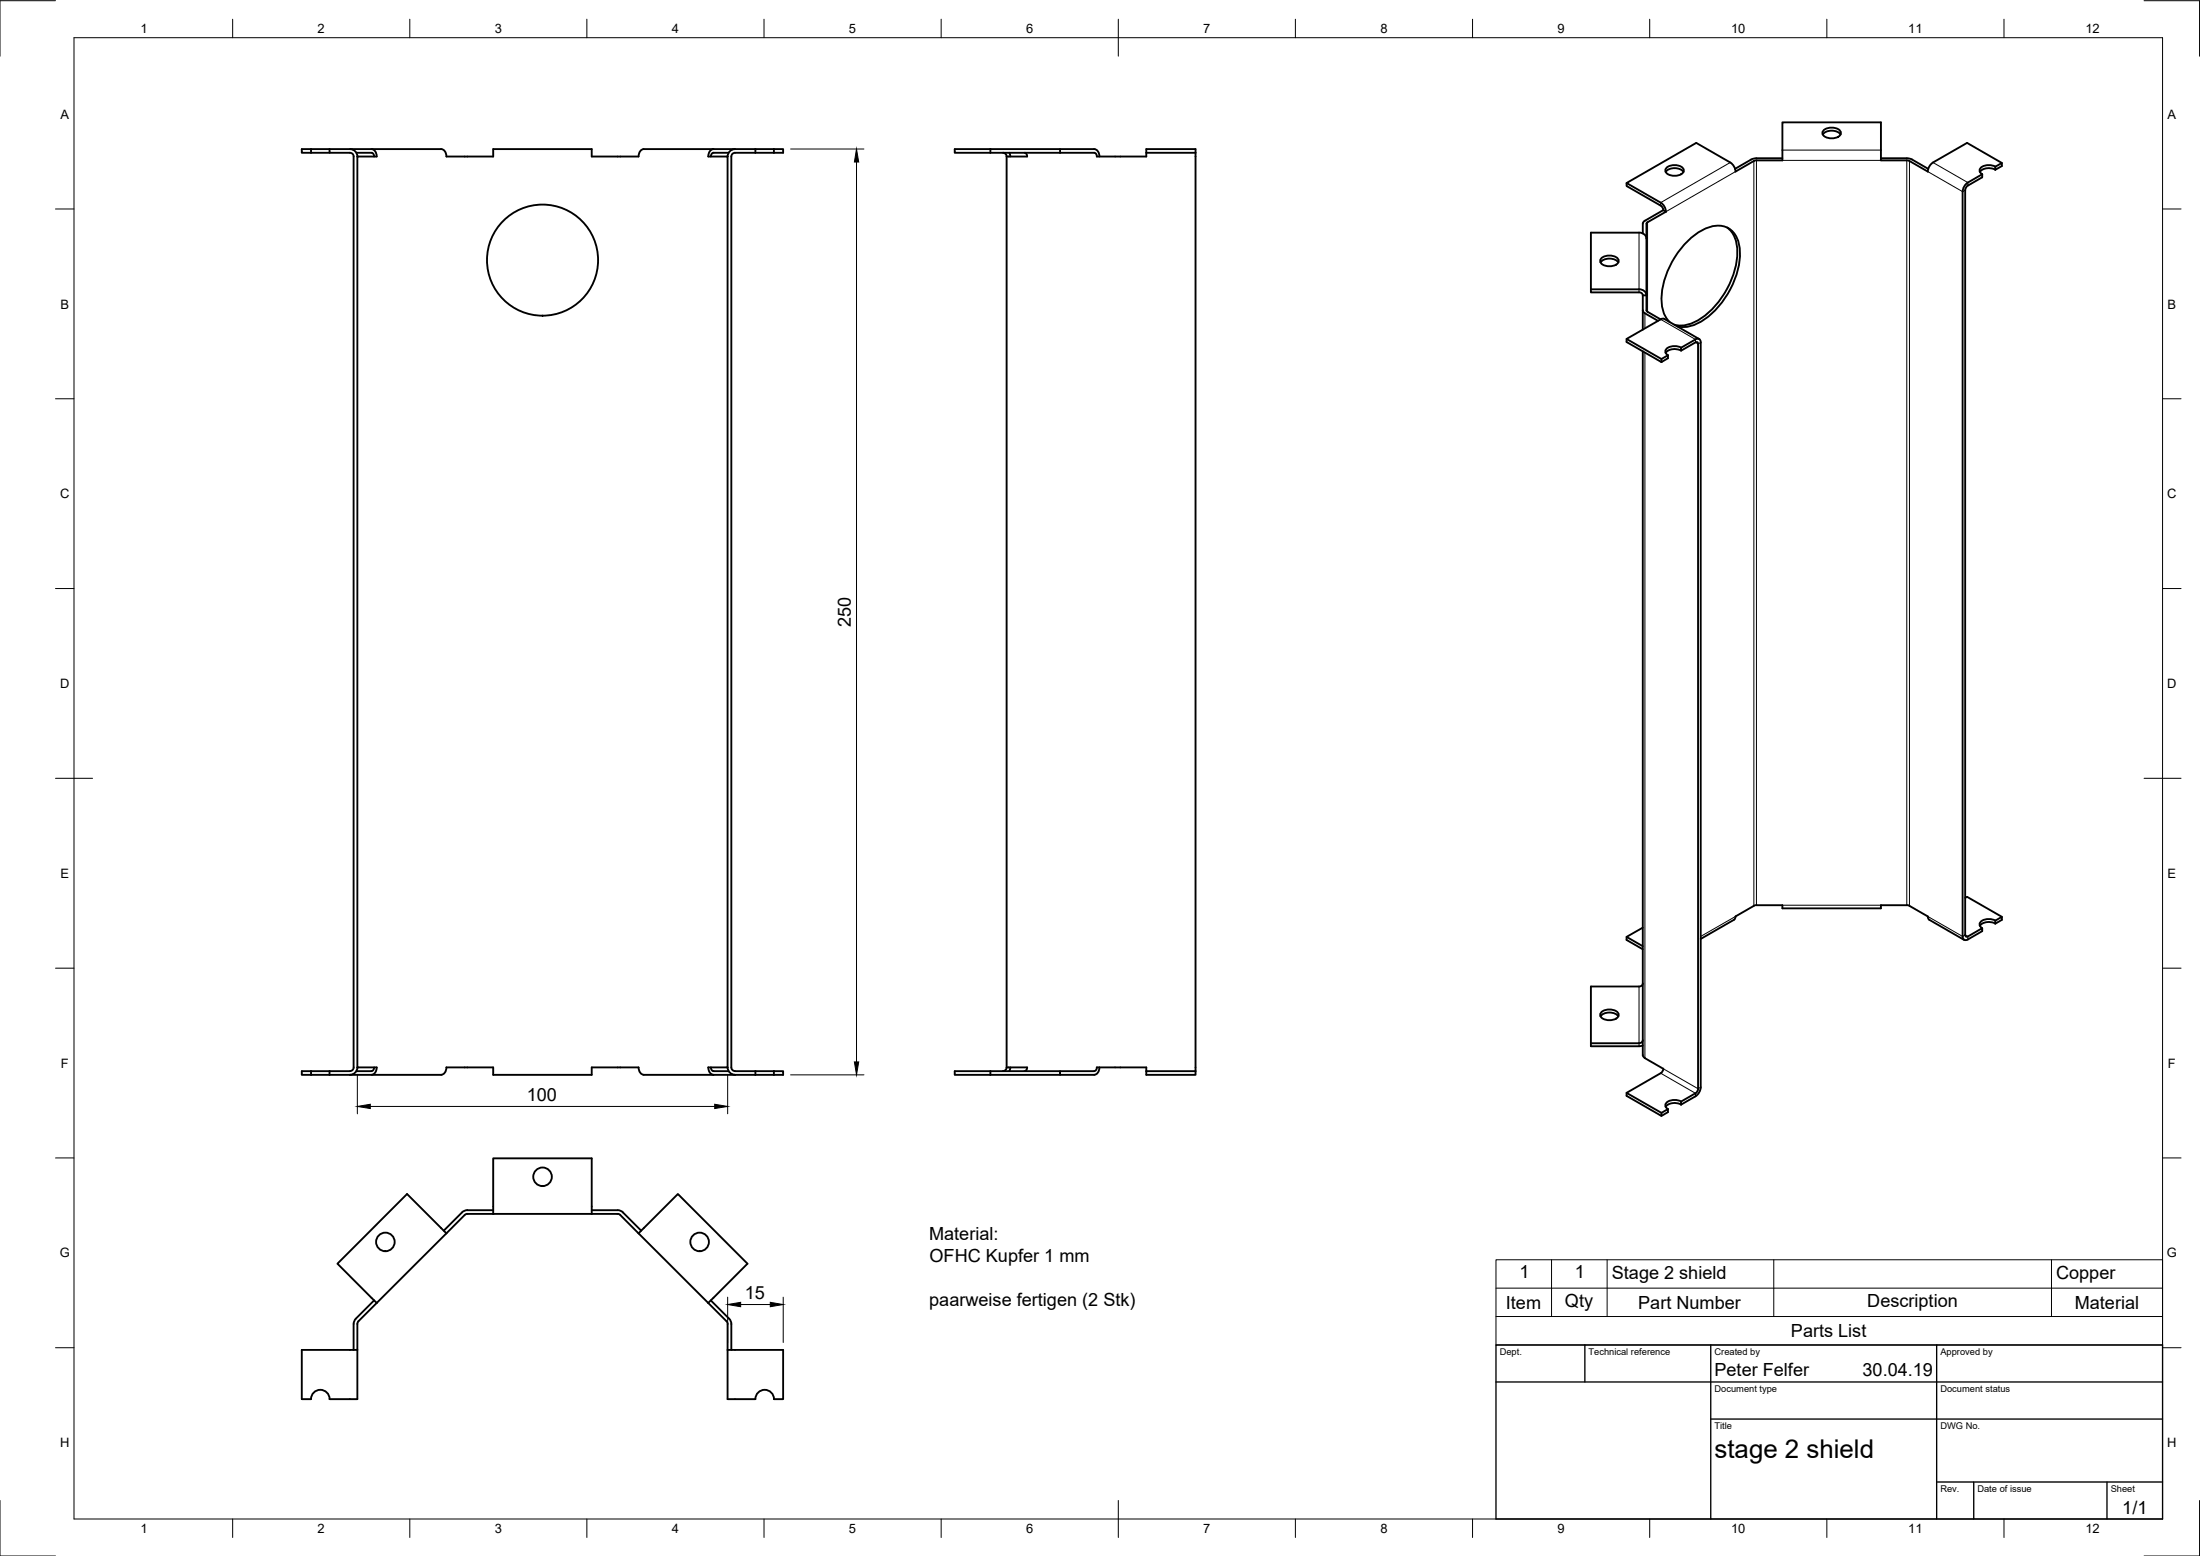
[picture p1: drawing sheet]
<svg xmlns="http://www.w3.org/2000/svg" width="594mm" height="420mm" viewBox="0 0 594 420" stroke-linecap="round" stroke-linejoin="round" font-family="sans-serif">
<!-- layer: Visible -->
<g fill="none" stroke="#000" stroke-width=".51">
<path d="M492.2 36.3a3.3 3.3 0 0 1 4.8 0M492.4 35.2a3.4 3.4 0 0 1 4.6 .3 1.57 1.57 0 0 1-1.8 1.8l-.6 .1a2.21 2.21 0 0 1-2.5-1.5zM84 41.3h5M84 40.3h5M84 40.3h-2.5v1h2.5M84 40.3v1M89 40.3h30.1a1.79 1.79 0 0 1 1.4 2h12.7v-2h26.6v2h12.6l.1-.6a1.65 1.65 0 0 1 1.4-1.4h30.1M89 40.3v1h5.5a1.01 1.01 0 0 1 1 1M94.5 40.3a2 2 0 0 1 2 2M95.5 42.3v245.9M96.2 41.3h4.1a.9 .9 0 0 1 .7 1M96.5 42.3v245.9"/>
<path d="M100.3 40.3a1.79 1.79 0 0 1 1.4 2h-5.2M192.7 40.3a1.82 1.82 0 0 0-1.5 2h5.3v245.9h-5.3l.1 .5a1.65 1.65 0 0 0 1.4 1.5M196.7 41.3h-4a.9 .9 0 0 0-.7 1M198.5 40.3a2 2 0 0 0-2 2M204 41.3h-5.5a1.01 1.01 0 0 0-1 1v245.9a1.01 1.01 0 0 0 1 1M204 41.3h5M204 40.3h5M204 40.3v1M209 40.3h2.5v1h-2.5M209 40.3v1M267.4 41.3h28.1a.87 .87 0 0 1 .7 1h13.3v-1M267.4 40.3h28.1a1.78 1.78 0 0 1 1.4 2"/>
<path d="M267.4 40.3h-9.6v1h9.6M267.4 40.3v1M270.8 41.3a1.01 1.01 0 0 1 1 1M271.8 42.3h5.5M271.8 42.3v245.9M272.5 41.3l.3 1M276.7 41.3a.9 .9 0 0 1 .7 1M286.3 40.3v1M309.5 41.3v-1h13.3v1M309.5 41.3h13.3M322.8 41.3v247.9M439.2 49.4v.8l9.2 5.3 .6 .5 .2 .7"/>
<path d="M449.1 56.7l-5.3 3.3-.2 3M449.1 56.7l.8 .5M449.8 46.4a3.3 3.3 0 0 1 4.8 0M449.9 57.2l-5 2.8-.3 .4v23.4l.3 .4 3.5 2M450 45.3a3.4 3.4 0 0 1 4.6 .4 1.57 1.57 0 0 1-1.8 1.7l-.6 .1a2.21 2.21 0 0 1-2.5-1.5zM481.3 42.7l-7.8 .1-5 2.8M507.9 42.7l7.8 .1 5 2.8M530 51.8v201.1M530.7 51.4v201.1l.2 .4h.5M531.4 50.1l-.5 .5-.2 .7M531.4 49.3l-1 1-.4 1.4M535.3 47.1l-3.9 2.2"/>
<path d="M535.3 47.1v.8l-3.9 2.2M538.8 45.8a3.4 3.4 0 0 0-4.2 .6M538.8 45a3.4 3.4 0 0 0-4.2 .7 1.09 1.09 0 0 0 .7 1.4M540.6 44v.8l-1.8 1v-.8l1.8-1-9.4-5.4-9.2 5.3-1 1-.4 1.4-5.4-3h-7.3v-10.3h-26.6v10.3h-7.2l-5.4 3-.5-1.4-1-1-9.2-5.3-18.8 10.8 9.6 5.6 .9 1.2 .2 1M429.6 78.1h13a1.85 1.85 0 0 1 2 1.6l-1 .1M429.6 78.1v.9h13M432.2 70.9a3.3 3.3 0 0 1 4.8 0M432.4 69.7a3.4 3.4 0 0 1 4.6 .4 1.57 1.57 0 0 1-1.8 1.8h-.6a2.21 2.21 0 0 1-2.5-1.4zM442.6 62.8h-13v15.3M442.6 78.9a.93 .93 0 0 1 1 .8M442.6 62.8a1.85 1.85 0 0 1 2 1.6M443.6 79.8v9.2"/>
<path d="M466.4 61.4a8.5 8.5 0 0 1 2.7 8 23.2 23.2 0 0 1-11.8 17.7 7.7 7.7 0 0 1-5.2 .6M439.2 91.5l9.4 5.4 1.8-1M443.6 94.8v190.1l.6 .8 4.9 2.9-.1 .7-.6 .5-9.2 5.3v.8l9.4 5.4 1.8-1v-.8M443.6 83.8l.6 .8 3.5 2M448.6 96.9v.9M449.4 86.1l9.4 5.4M449.4 86.1l-1 .1-9.2 5.3v.9l9.4 5.4M450.4 95.9v.8l-1.8 1.1M450.8 86.9a9.8 9.8 0 0 1-1.9-8.8 22.9 22.9 0 0 1 11.8-16.5 6 6 0 0 1 8.1 2.1 13.8 13.8 0 0 1-.2 11.4 21.3 21.3 0 0 1-11.6 12.8 6.9 6.9 0 0 1-4.1 .2M454 94.7a3.4 3.4 0 0 0-4.2 .6M454 93.9a3.4 3.4 0 0 0-4.2 .6 1.09 1.09 0 0 0 .6 1.4M457.8 91.7l-3.9 2.2v.8l3.9-2.2"/>
<path d="M457.8 92.4h.5l.3 .5M457.8 91.6a.86 .86 0 0 1 1.1-.1 .86 .86 0 0 1 .4 1v201.1l-.2 .9-.9 1.3-4.3 2.5v-.8l3.9-2.3 .5-.5 .3-.7M458.5 92.9v201.1M439.2 253l4.4 2.5M443.6 250.5l-4.4 2.5v.8l4.4 2.5M468.7 247.4l-.5 1-8.9 5.1M474.3 244.4h7v.9h26.6v-.9h7M474.3 244.4l-.7 .2-4.9 2.9M514.9 244.4l.7 .2 5 2.9M520.6 247.4l.4 1 9.4 5.4M530 252.9a.86 .86 0 0 0 .4 .9 .86 .86 0 0 0 1-.1M530.7 242.4l.5-.2 9.4 5.4"/>
<path d="M531.4 252.9l3.9-2.3v.8l-3.9 2.3M538.8 248.6l1.8-1v.8l-1.8 1zM538.8 249.4a3.4 3.4 0 0 0-4.2 .6M538.8 248.6a3.4 3.4 0 0 0-4.2 .6 1.09 1.09 0 0 0 .7 1.4M432.2 274.4a3.3 3.3 0 0 1 4.8 0M432.4 273.3a3.4 3.4 0 0 1 4.6 .4 1.57 1.57 0 0 1-1.8 1.7l-.6 .1a2.21 2.21 0 0 1-2.5-1.5zM443.6 265.6a.93 .93 0 0 1-1 .8h-13v16.1h13l1-.2M84 289.2h5M84 290.2h5M84 289.2h-2.5v1h2.5M84 289.2v1M89 290.2h5.5"/>
<path d="M89 289.2h5.5M89 289.2v1M94.5 290.2h24.6a1.78 1.78 0 0 0 1.4-2h12.7v2h26.6v-2h12.6l.1 .5a1.65 1.65 0 0 0 1.4 1.5h30.1M95.5 288.2a1.01 1.01 0 0 1-1 1M96.2 289.2h4.1M96.5 288.2h5.2v.5a1.65 1.65 0 0 1-1.4 1.5M96.5 288.2a2 2 0 0 1-2 2M101 288.2a.9 .9 0 0 1-.7 1M192 288.2a.9 .9 0 0 0 .7 1M192.7 289.2h4M196.5 288.2a2 2 0 0 0 2 2M198.5 289.2h5.5"/>
<path d="M204 289.2h5M204 290.2h5M204 289.2v1M209 289.2h2.5v1h-2.5M209 289.2v1M267.4 289.2h18.9v1h-18.9M267.4 289.2h-9.6v1h9.6M267.4 289.2v1M271.8 288.2h5.5M271.8 288.2a1.01 1.01 0 0 1-1 1M272.8 288.2l-.3 1M277.4 288.2a.9 .9 0 0 1-.7 1"/>
<path d="M286.3 289.2h9.2M295.5 289.2a.86 .86 0 0 0 .7-1h13.3v1M296.9 288.2l-.1 .5a1.65 1.65 0 0 1-1.3 1.5h-9.2M309.5 289.2v1h13.3v-1M309.5 289.2h13.3M439.2 295.1l9.4 5.4 1.8-1M443.6 280.9a.93 .93 0 0 1-1 .8h-13M454 298.3a3.4 3.4 0 0 0-4.2 .6M454 297.4a3.4 3.4 0 0 0-4.2 .7 1.09 1.09 0 0 0 .6 1.4M448.6 300.5v.8M120.5 333l-10.6-10.6-18.8 18.8 10.6 10.6M124.8 327.4l-5 4.9"/>
<path d="M126.2 326.8h7M126.2 326.8l-.8 .1-.6 .5M133.2 327.8v-15h26.6v15M159.8 326.8h7M166.8 327.8l-41.1 .1-29.1 29.1-.1 20.8h-7.5a2.5 2.5 0 0 0-2.5-2.5 2.5 2.5 0 0 0-2.5 2.5h-2.5v-13.3h15M166.8 327.8l.7 .3 4.9 4.9M166.8 326.8l.7 .1 .7 .5 4.9 4.9M172.4 333l23.8 23.8 .3 .7M172.4 333l10.6-10.6 18.8 18.8-10.6 10.6M95.5 357.5v7M101 351.1l-4.9 5-.4 .6-.2 .8M191.9 351.1l5 5 .4 .6 .2 .8v7"/>
<path d="M196.5 357.5v20.3h7.5a2.51 2.51 0 0 1 2.5-2.5 2.51 2.51 0 0 1 2.5 2.5h2.5v-13.3h-15"/>
<circle cx="146.5" cy="70.2" r="15"/>
<circle cx="146.5" cy="317.8" r="2.51"/>
<circle cx="104.1" cy="335.4" r="2.51"/>
<circle cx="188.9" cy="335.4" r="2.51"/>
</g>
<!-- layer: Visible Narrow -->
<g fill="none" stroke="#000" stroke-width=".27">
<path d="M467.2 43.9l-18.8 10.8v.8M468.7 46.3l-18.8 10.9M473.6 43.5v201.1M474.3 43.3v201.1M481.3 43.3h26.6M481.3 40.5h26.6M514.9 43.3v201.1M515.6 43.5v201.1M520.6 46.3l9.4 5.5 .7-.4M522 43.9l9.4 5.4v.8M442.6 62.8v16.2M444.9 60v24.2"/>
<path d="M444.2 84.6v4.1M444.2 95.2v190.5M448.4 86.2l9.4 5.5v.8l.7 .4 .8-.4M468.7 247.5l-9.4 5.4M481.3 244.4h26.6M520.6 247.5l9.4 5.4 .7-.4 .7 .4v.8M442.6 266.4v16.1M448.4 289.8l9.4 5.4v.8M449.1 288.6l9.4 5.4 .8-.4"/>
</g>
<!-- layer: Border -->
<g fill="none" stroke="#000" stroke-width=".27">
<path d="M15 .2h-15v15M20 10.2h564v400h-564zM62.8 5.2v5M110.7 5.2v5M158.5 5.2v5M206.3 5.2v5M254.1 5.2v5M302 5.2v10M349.8 5.2v5M397.6 5.2v5M445.5 5.2v5M493.3 5.2v5"/>
<path d="M541.1 5.2v5M579 .2h15v15M15 56.4h5M584 56.4h5M15 107.7h5M584 107.7h5M15 158.9h5M584 158.9h5M15 210.2h10M579 210.2h10M15 261.4h5M584 261.4h5"/>
<path d="M15 312.7h5M584 312.7h5M15 363.9h5M584 363.9h5M0 405.2v15h15M62.8 410.2v5M110.7 410.2v5M158.5 410.2v5M206.3 410.2v5M254.1 410.2v5M302 405.2v10M349.8 410.2v5"/>
<path d="M397.6 410.2v5M445.5 410.2v5M493.3 410.2v5M541.1 410.2v5M594 405.2v15h-15"/>
</g>
<!-- layer: TitleBlock -->
<path d="M404 363.2h180v47h-180zM404 373.2h180M428 363.2v10M462 363.2v47M523 363.2v47M462 383.2h122M523 400.2h61M533 400.2v10M569 400.2v10" fill="none" stroke="#000" stroke-width=".36"/>
<!-- layer: FD_Dimensions -->
<path d="M213.5 40.2h19.8M231.3 43.8v242.9M96.5 290.2v10.6M100 298.8h93M196.5 290.2v10.6M213.5 290.2h19.8M196.5 350.3v12.2M200 352.3h8M211.5 350.3v12.2" fill="none" stroke="#000" stroke-width=".27"/>
<path d="M231.3 40.2l.6 3.6h-1.2zM96.5 298.8l3.5-.6v1.1zM193 298.2l3.5 .6-3.5 .5zM230.7 286.7h1.2l-.6 3.5zM196.5 352.3l3.5-.6v1.1zM208 351.7l3.5 .6-3.5 .5z" fill="#000" stroke="#000" stroke-width=".27"/>
<!-- layer: Parts Lists -->
<path d="M404 340.2h180v23h-180zM404 355.5h180M404 347.8h180M419 340.2v15.3M434 340.2v15.3M479 340.2v15.3M554 340.2v15.3" fill="none" stroke="#000" stroke-width=".27"/>
<text font-size="7" x="463" y="393.7">stage 2 shield</text>
<g font-size="4.9">
<text x="229.7" y="169.3" transform="rotate(-90 229.7 169.3)">250</text>
<text x="142.3" y="297.2">100</text>
<text x="250.9" y="334.9">Material:</text>
<text x="251" y="340.8">OFHC Kupfer 1 mm</text>
<text x="410.3" y="345.2">1</text>
<text x="425.3" y="345.2">1</text>
<text x="435.3" y="345.2">Stage 2 shield</text>
<text x="555.2" y="345.2">Copper</text>
<text x="201.1" y="350.7">15</text>
<text x="250.9" y="352.5">paarweise fertigen (2 Stk)</text>
<text x="406.7" y="353.4">Item</text>
<text x="422.6" y="352.9">Qty</text>
<text x="442.4" y="353.4">Part Number</text>
<text x="504.2" y="352.9">Description</text>
<text x="560.3" y="353.4">Material</text>
<text x="483.6" y="361.1">Parts List</text>
<text x="463" y="371.7">Peter Felfer</text>
<text x="503" y="371.7">30.04.19</text>
<text x="573.1" y="408.8">1/1</text>
</g>
<g font-size="3.5">
<text x="37.9" y="8.9">1</text>
<text x="85.8" y="8.9">2</text>
<text x="133.6" y="8.9">3</text>
<text x="181.4" y="8.9">4</text>
<text x="229.3" y="8.9">5</text>
<text x="277.1" y="8.9">6</text>
<text x="324.9" y="8.9">7</text>
<text x="372.7" y="8.9">8</text>
<text x="420.6" y="8.9">9</text>
<text x="467.4" y="8.9">10</text>
<text x="515.3" y="8.9">11</text>
<text x="563.1" y="8.9">12</text>
<text x="16.3" y="32">A</text>
<text x="585.3" y="32">A</text>
<text x="16.3" y="83.3">B</text>
<text x="585.3" y="83.3">B</text>
<text x="16.2" y="134.6">C</text>
<text x="585.2" y="134.6">C</text>
<text x="16.2" y="185.8">D</text>
<text x="585.2" y="185.8">D</text>
<text x="16.3" y="237">E</text>
<text x="585.3" y="237">E</text>
<text x="16.4" y="288.3">F</text>
<text x="585.4" y="288.3">F</text>
<text x="16.1" y="339.6">G</text>
<text x="585.1" y="339.6">G</text>
<text x="16.2" y="390.8">H</text>
<text x="585.2" y="390.8">H</text>
<text x="37.9" y="413.9">1</text>
<text x="85.8" y="413.9">2</text>
<text x="133.6" y="413.9">3</text>
<text x="181.4" y="413.9">4</text>
<text x="229.3" y="413.9">5</text>
<text x="277.1" y="413.9">6</text>
<text x="324.9" y="413.9">7</text>
<text x="372.7" y="413.9">8</text>
<text x="420.6" y="413.9">9</text>
<text x="467.4" y="413.9">10</text>
<text x="515.3" y="413.9">11</text>
<text x="563.1" y="413.9">12</text>
</g>
<g font-size="2.5">
<text x="405" y="366">Dept.</text>
<text x="429" y="366">Technical reference</text>
<text x="463" y="366">Created by</text>
<text x="524" y="366">Approved by</text>
<text x="463" y="376">Document type</text>
<text x="524" y="376">Document status</text>
<text x="463" y="386">Title</text>
<text x="524" y="386">DWG No.</text>
<text x="524" y="403">Rev.</text>
<text x="534" y="403">Date of issue</text>
<text x="570" y="403">Sheet</text>
</g>
</svg>
